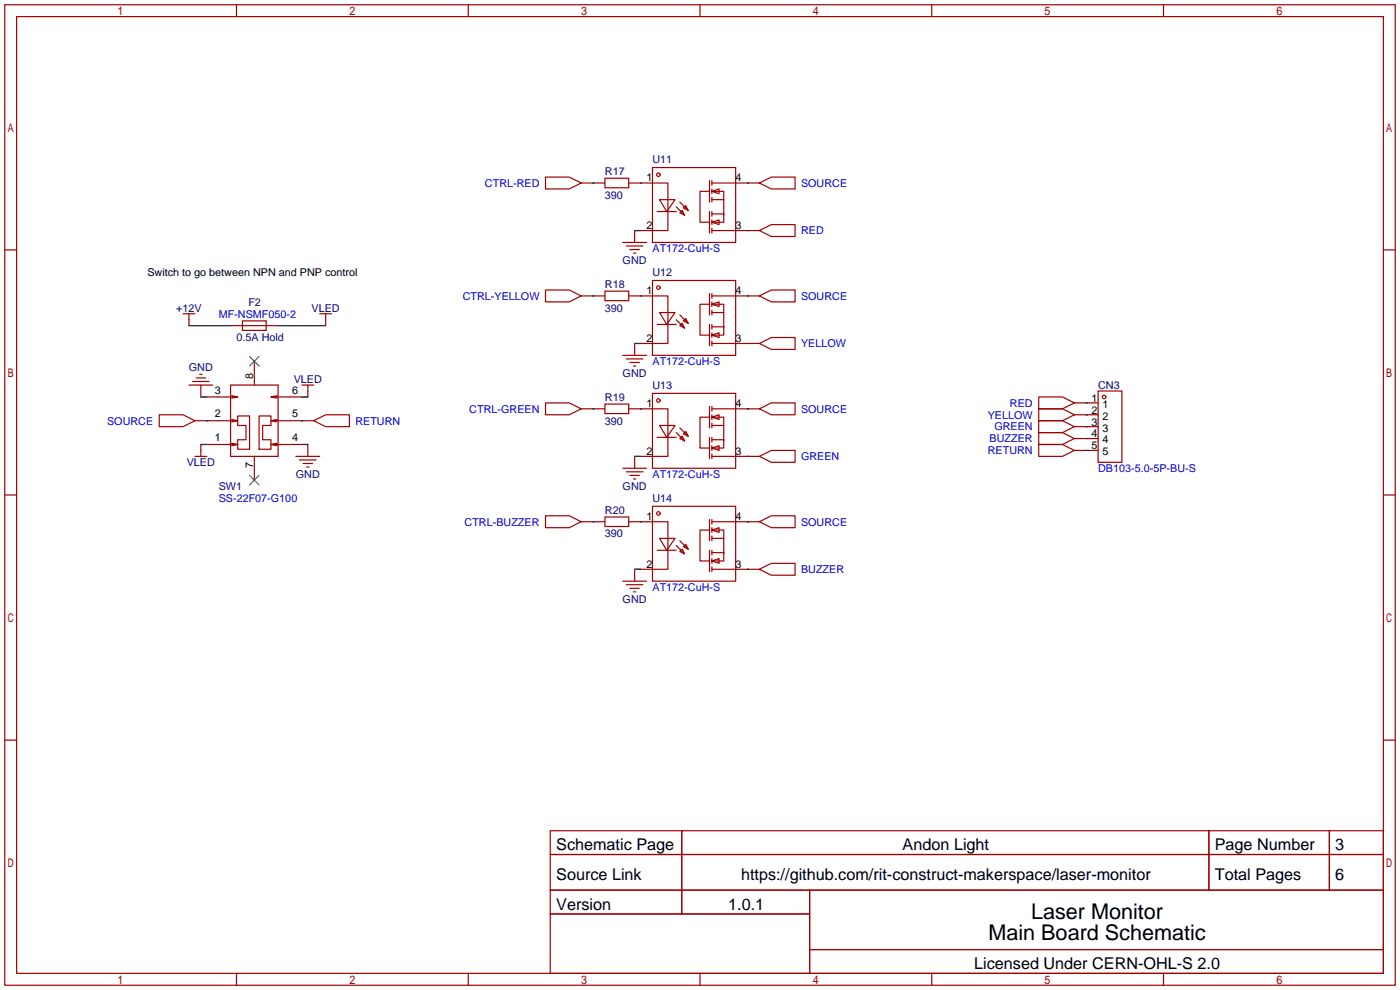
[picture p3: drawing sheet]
<svg xmlns="http://www.w3.org/2000/svg" width="299mm" height="212mm" viewBox="0 0 299 212" stroke-linecap="round" stroke-linejoin="round" font-family="sans-serif">
<g fill="none" stroke="#a10000" stroke-width=".25">
<path d="M1 1h297.2v209.6h-297.2zM3.6 3.6h292.1v204.4h-292.1zM50.5 1v2.6M100.1 1v2.6M149.6 1v2.6M199.1 1v2.6M248.7 1v2.6M116.6 37.8h5.1l2.5 1.3-2.5 1.3h-5.1zM124.2 39.1h5.1M129.3 38.1h5.1v2h-5.1zM134.4 39.1h8.3v10.2h-5.8M139.4 35.8h17.8v16h-17.8z"/>
<path d="M151.6 38.6v4.6M152.1 39.1h10.2M152.1 38.6v1M162.3 39.1l2.5-1.3h5.1v2.6h-5.1zM1 53.4h2.6M133.1 51.8h5.1M133.9 52.6h3.5M134.6 53.3h2.1M135.4 54.1h.5M135.6 49.3v2.5M139.4 59.9h17.8v16h-17.8zM140.5 45.2h4"/>
<path d="M141 42.7h3.3l-1.8 2.5zM144.5 44.2l1.8 1.8M145.3 45.5l.5-.5 .5 1zM145.3 43.2l1.8 1.8M146 44.4l.6-.5 .5 1.1zM151.6 40.9h-2v6.6h2M151.6 45.2v4.6M152.1 40.9l1.6-.5v1zM152.1 40.9h2.6v5.1M152.1 47.5l1.6-.5v1zM152.1 45.7h2.6v1.8h-2.6M152.1 49.3h10.2"/>
<path d="M152.1 42.7h2.6M152.1 40.4v1M152.1 42.2v1M152.1 45.2v1M152.1 47v1M152.1 48.8v1M162.3 49.3l2.5-1.3h5.1v2.5h-5.1zM295.7 53.4h2.5M39.1 67.1h2.6M40.4 67.1v2.5M49.3 69.6h10.1M51.8 68.6h5.1v2h-5.1z"/>
<path d="M54.4 77.2v5.1M68.3 67.1h2.6M69.6 67.1v2.5M116.6 62h5.1l2.5 1.2-2.5 1.3h-5.1zM124.2 63.2h5.1M129.3 62.2h5.1v2.1h-5.1zM133.1 75.9h5.1M133.9 76.7h3.5M134.4 63.2h8.3v10.2h-5.8M134.6 77.5h2.1M135.4 78.2h.5M135.6 73.4v2.5"/>
<path d="M140.5 69.3h4M141 66.8h3.3l-1.8 2.5zM144.5 68.3l1.8 1.8M145.3 69.6l.5-.5 .5 1zM145.3 67.3l1.8 1.8M146 68.6l.6-.5 .5 1zM151.6 65h-2v6.6h2M151.6 62.7v4.6M151.6 69.3v4.6M152.1 65l1.6-.5v1zM152.1 65h2.6v5.1M152.1 71.6l1.6-.5v1z"/>
<path d="M152.1 69.8h2.6v1.8h-2.6M152.1 62.7v1.1M152.1 64.5v1M152.1 66.3v1M152.1 69.3v1.1M152.1 71.1v1M152.1 72.9v1M152.1 63.2h10.2M152.1 73.4h10.2M152.1 66.8h2.6M162.3 63.2l2.5-1.2h5.1v2.5h-5.1zM162.3 73.4l2.5-1.3h5.1v2.6h-5.1z"/>
<path d="M34 88.6h5.1l2.6 1.3-2.6 1.3h-5.1zM40.4 82.3h5.1M41.1 81.5h3.6M41.7 97.5h2.5M41.9 80.8h2M42.7 80h.5M42.9 82.3v2.5M42.9 95v2.5M49.3 82.3h10.1v15.2h-10.1zM49.5 84.6l1.3 .2h-6.6M49.5 89.7l1.3 .2h-9.1M49.5 94.7l1.3 .3h-6.6"/>
<path d="M50.8 88.9h2.5v7.1h-2.5v-2h1.8v-3.1h-1.8zM50.8 84.8l-1.3 .3M50.8 89.9l-1.3 .3M50.8 95l-1.3 .2M54.4 97.5v5.1M55.4 88.9h2.5v2h-1.8v3.1h1.8v2h-2.5zM57.9 84.8l1.3 .3M57.9 89.9l1.3 .3M57.9 95l1.3 .2M59.2 84.6l-1.3 .2h6.6M59.2 89.7l-1.3 .2h9.2M59.2 94.7l-1.3 .3h6.6"/>
<path d="M63.2 97.5h5.1M64 98.3h3.6M64.5 82.3h2.6M64.8 99.1h2M65.5 99.8h.5M65.8 82.3v2.5M65.8 95v2.5M67.1 89.9l2.5-1.3h5.1v2.6h-5.1zM116.6 86.1h5.1l2.5 1.3-2.5 1.2h-5.1zM124.2 87.4h5.1M129.3 86.4h5.1v2h-5.1zM134.4 87.4h8.3v10.1h-5.8"/>
<path d="M135.6 97.5v2.6M139.4 84.1h17.8v16h-17.8zM140.5 93.5h4M141 90.9h3.3l-1.8 2.6zM144.5 92.5l1.8 1.7M145.3 93.7l.5-.5 .5 1zM145.3 91.4l1.8 1.8M146 92.7l.6-.5 .5 1zM151.6 89.2h-2v6.6h2M151.6 86.9v4.5M151.6 93.5v4.5M152.1 89.2l1.6-.6v1.1z"/>
<path d="M152.1 89.2h2.6v5M152.1 95.8l1.6-.6v1.1zM152.1 94h2.6v1.8h-2.6M152.1 86.9v1M152.1 88.6v1.1M152.1 90.4v1M152.1 93.5v1M152.1 95.2v1.1M152.1 97v1M152.1 97.5h10.2M152.1 87.4h10.2M152.1 90.9h2.6"/>
<path d="M162.3 87.4l2.5-1.3h5.1v2.5h-5.1zM162.3 97.5l2.5-1.2h5.1v2.5h-5.1zM222 95h5.1l2.5 1.3-2.5 1.2h-5.1zM222 92.5h5.1l2.5 1.2-2.5 1.3h-5.1zM222 89.9h5.1l2.5 1.3-2.5 1.3h-5.1zM222 87.4h5.1l2.5 1.2-2.5 1.3h-5.1zM222 84.8h5.1l2.5 1.3-2.5 1.3h-5.1zM229.6 86.1h5.1M229.6 88.6h5.1M229.6 91.2h5.1M229.6 93.7h5.1M229.6 96.3h5.1"/>
<path d="M234.7 83.6h5.1v15.2h-5.1zM1 105.8h2.6M116.6 110.2h5.1l2.5 1.3-2.5 1.3h-5.1zM124.2 111.5h5.1M129.3 110.5h5.1v2h-5.1zM133.1 100.1h5.1M133.9 100.8h3.5M134.4 111.5h8.3v10.2h-5.8M134.6 101.6h2.1M135.4 102.4h.5M139.4 108.2h17.8v16h-17.8zM140.5 117.6h4"/>
<path d="M141 115.1h3.3l-1.8 2.5zM144.5 116.6l1.8 1.8M145.3 117.9l.5-.6 .5 1.1zM145.3 115.6l1.8 1.7M146 116.8l.6-.5 .5 1zM151.6 113.3h-2v6.6h2M151.6 111v4.6M151.6 117.6v4.6M152.1 113.3l1.6-.5v1zM152.1 113.3h2.6v5.1M152.1 119.9l1.6-.5v1zM152.1 118.1h2.6v1.8h-2.6"/>
<path d="M152.1 111v1M152.1 112.8v1M152.1 114.6v1M152.1 117.6v1M152.1 119.4v1M152.1 111.5h10.2M152.1 115.1h2.6M162.3 111.5l2.5-1.3h5.1v2.6h-5.1zM295.7 105.8h2.5M133.1 124.2h5.1M133.9 125h3.5M134.6 125.7h2.1"/>
<path d="M135.4 126.5h.5M135.6 121.7v2.5M152.1 121.2v1M152.1 121.7h10.2M162.3 121.7l2.5-1.3h5.1v2.5h-5.1zM1 158.2h2.6M295.7 158.2h2.5M117.6 177.5h178.1v30.5h-178.1zM145.7 177.5v17.8M258.4 177.5v12.7M284.1 177.5v12.7M117.6 182.6h178.1"/>
<path d="M117.6 190.2h178.1M117.6 195.3h55.4M173 190.2v17.8M50.5 208v2.6M100.1 208v2.6M149.6 208v2.6M173 202.9h122.7M199.1 208v2.6M248.7 208v2.6"/>
<circle cx="140.7" cy="37.3" r=".38"/>
<circle cx="140.7" cy="61.5" r=".38"/>
<circle cx="140.7" cy="85.6" r=".38"/>
<circle cx="236" cy="84.8" r=".38"/>
<circle cx="140.7" cy="109.7" r=".38"/>
</g>
<g fill="none" stroke="#008700" stroke-width=".25">
<path d="M126.7 39.1h.1M136.9 39.1h.1M159.8 39.1h.1M135.6 49.3h1.3M159.8 49.3h.1M40.4 69.6h8.9M59.4 69.6h10.2M126.7 63.2h.1M135.6 73.4h1.3M136.9 63.2h.1M159.8 63.2h.1M159.8 73.4h.1"/>
<path d="M42.9 84.8h1.3M42.9 95h1.3M44.2 89.9h.1M64.5 89.9h.1M64.5 84.8h1.3M64.5 95h1.3M126.7 87.4h.1M135.6 97.5h1.3M136.9 87.4h.1M159.8 87.4h.1M159.8 97.5h.1M232.2 96.3h.1"/>
<path d="M232.2 93.7h.1M232.2 91.2h.1M232.2 88.6h.1M232.2 86.1h.1M126.7 111.5h.1M136.9 111.5h.1M159.8 111.5h.1M135.6 121.7h1.3M159.8 121.7h.1"/>
</g>
<path d="M53.3 76.2l2.1 2M55.4 76.2l-2.1 2M53.3 101.6l2.1 2M55.4 101.6l-2.1 2" fill="none" stroke="#3c3" stroke-width=".25"/>
<g font-size="4.6">
<text x="220.4" y="196.3">Laser Monitor</text>
<text x="211.2" y="200.9">Main Board Schematic</text>
</g>
<g font-size="3.5">
<text x="118.9" y="181.8">Schematic Page</text>
<text x="192.9" y="181.8">Andon Light</text>
<text x="259.6" y="181.8">Page Number</text>
<text x="285.4" y="181.8">3</text>
<text x="118.9" y="188.1">Source Link</text>
<text x="158.4" y="188.1">https://github.com/rit-construct-makerspace/laser-monitor</text>
<text x="259.6" y="188.1">Total Pages</text>
<text x="285.4" y="188.1">6</text>
<text x="118.9" y="194.5">Version</text>
<text x="155.6" y="194.5">1.0.1</text>
<text x="208.2" y="207.2">Licensed Under CERN-OHL-S 2.0</text>
</g>
<g font-size="2.3" fill="#000080">
<text x="139.4" y="34.8">U11</text>
<text x="129.3" y="37.4">R17</text>
<text x="129.3" y="42.5">390</text>
<text x="133.1" y="56.4">GND</text>
<text x="139.4" y="59">U12</text>
<text x="53.1" y="65.3">F2</text>
<text x="129.3" y="61.5">R18</text>
<text x="37.7" y="66.6">+12V</text>
<text x="66.6" y="66.6">VLED</text>
<text x="129.3" y="66.6">390</text>
<text x="50.5" y="72.9">0.5A Hold</text>
<text x="40.4" y="79.3">GND</text>
<text x="62.8" y="81.8">VLED</text>
<text x="133.1" y="80.6">GND</text>
<text x="139.4" y="83.1">U13</text>
<text x="234.7" y="83.1">CN3</text>
<text x="129.3" y="85.6">R19</text>
<text x="129.3" y="90.7">390</text>
<text x="39.9" y="99.6">VLED</text>
<text x="46.7" y="104.7">SW1</text>
<text x="63.2" y="102.2">GND</text>
<text x="133.1" y="104.7">GND</text>
<text x="139.4" y="107.2">U14</text>
<text x="129.3" y="109.8">R20</text>
<text x="129.3" y="114.9">390</text>
<text x="133.1" y="128.8">GND</text>
</g>
<g font-size="2.3" fill="#00f">
<text x="103.6" y="39.9">CTRL-RED</text>
<text x="171.2" y="39.9">SOURCE</text>
<text x="139.4" y="53.9">AT172-CuH-S</text>
<text x="171.2" y="50.1">RED</text>
<text x="98.9" y="64.1">CTRL-YELLOW</text>
<text x="171.2" y="64.1">SOURCE</text>
<text x="46.7" y="67.9">MF-NSMF050-2</text>
<text x="171.2" y="74.2">YELLOW</text>
<text x="139.4" y="78">AT172-CuH-S</text>
<text x="100.3" y="88.2">CTRL-GREEN</text>
<text x="171.2" y="88.2">SOURCE</text>
<text x="211.1" y="89.5">YELLOW</text>
<text x="215.9" y="86.9">RED</text>
<text x="22.9" y="90.7">SOURCE</text>
<text x="75.9" y="90.7">RETURN</text>
<text x="211.5" y="94.5">BUZZER</text>
<text x="212.5" y="92">GREEN</text>
<text x="171.2" y="98.3">GREEN</text>
<text x="211.1" y="97.1">RETURN</text>
<text x="234.7" y="100.9">DB103-5.0-5P-BU-S</text>
<text x="46.7" y="107.2">SS-22F07-G100</text>
<text x="139.4" y="102.2">AT172-CuH-S</text>
<text x="99.3" y="112.3">CTRL-BUZZER</text>
<text x="171.2" y="112.3">SOURCE</text>
<text x="171.2" y="122.5">BUZZER</text>
<text x="139.4" y="126.3">AT172-CuH-S</text>
</g>
<g font-size="2.3">
<text x="138.2" y="38.8">1</text>
<text x="157.2" y="38.8">4</text>
<text x="138.2" y="48.9">2</text>
<text x="157.2" y="48.9">3</text>
<text x="31.5" y="59">Switch to go between NPN and PNP control</text>
<text x="138.2" y="62.9">1</text>
<text x="157.2" y="62.9">4</text>
<text x="138.2" y="73.1">2</text>
<text x="157.2" y="73.1">3</text>
<text x="54.1" y="81" transform="rotate(-90 54.1 81)">8</text>
<text x="45.9" y="84.1">3</text>
<text x="45.9" y="89.2">2</text>
<text x="62.5" y="84.1">6</text>
<text x="62.5" y="89.2">5</text>
<text x="138.2" y="87">1</text>
<text x="157.2" y="87">4</text>
<text x="233.3" y="85.9">1</text>
<text x="233.3" y="88.4">2</text>
<text x="235.6" y="87.1">1</text>
<text x="235.6" y="89.7">2</text>
<text x="45.9" y="94.3">1</text>
<text x="62.5" y="94.3">4</text>
<text x="233.3" y="91">3</text>
<text x="233.3" y="93.5">4</text>
<text x="235.6" y="92.2">3</text>
<text x="235.6" y="94.8">4</text>
<text x="54.1" y="100.1" transform="rotate(-90 54.1 100.1)">7</text>
<text x="138.2" y="97.2">2</text>
<text x="157.2" y="97.2">3</text>
<text x="233.3" y="96">5</text>
<text x="235.6" y="97.3">5</text>
<text x="138.2" y="111.2">1</text>
<text x="157.2" y="111.2">4</text>
<text x="138.2" y="121.3">2</text>
<text x="157.2" y="121.3">3</text>
</g>
</svg>
